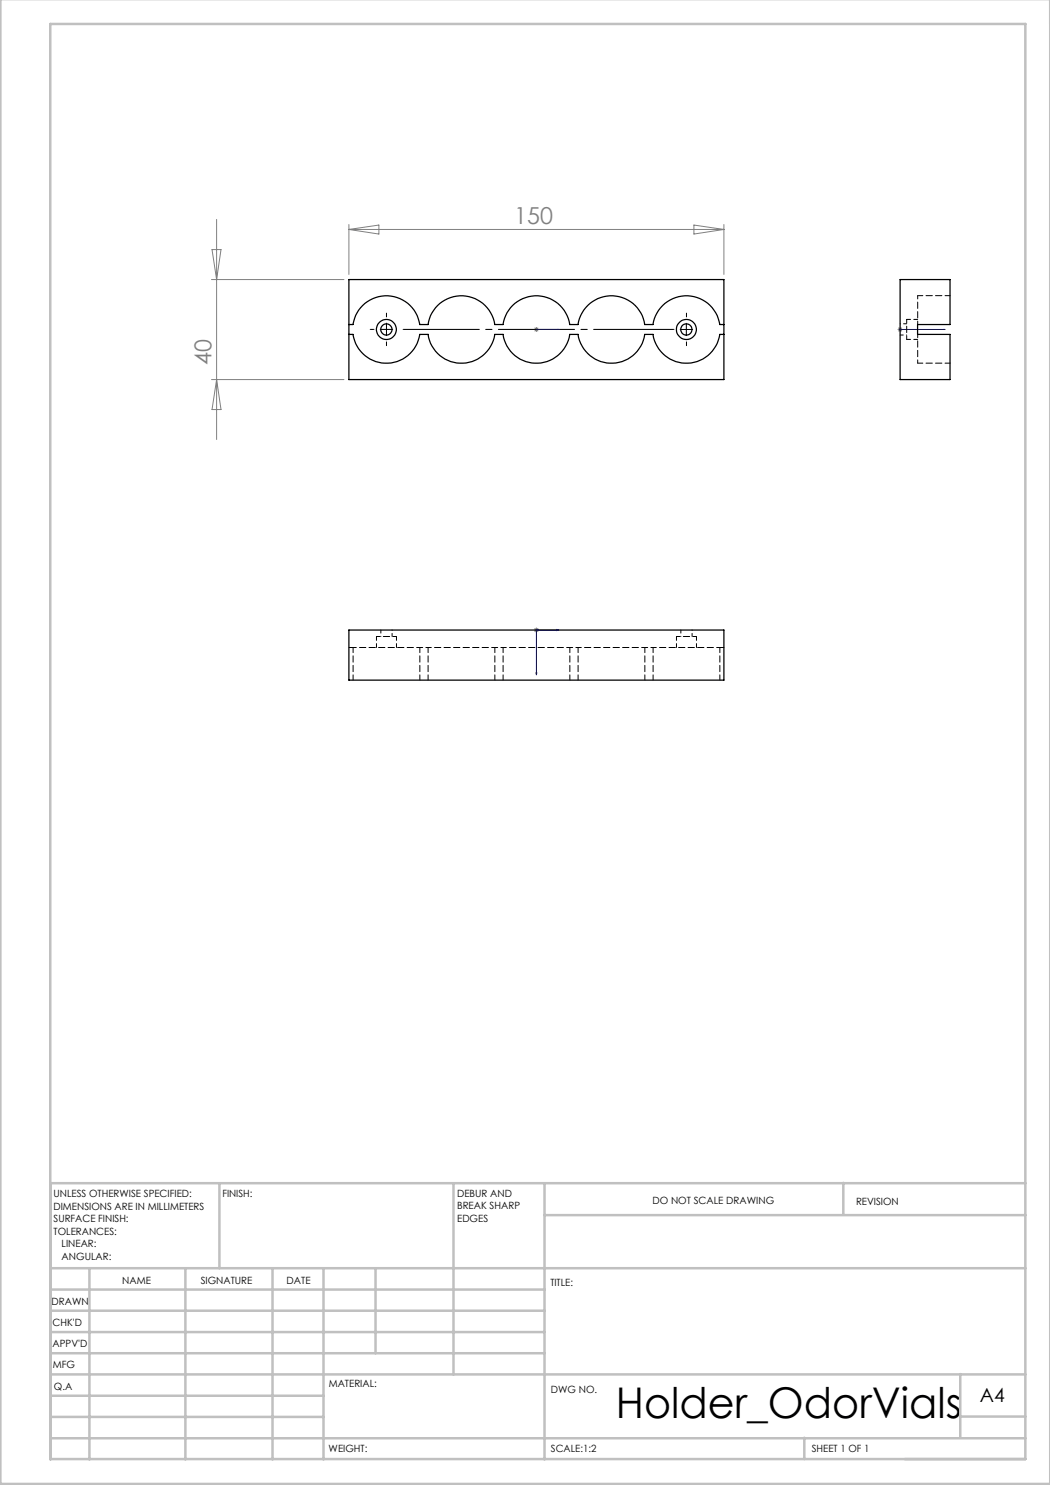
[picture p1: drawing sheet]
<svg xmlns="http://www.w3.org/2000/svg" width="210mm" height="297mm" viewBox="0 0 210 297" stroke-linecap="round" stroke-linejoin="round" font-family="sans-serif">
<path d="M107.2 65.9h.2zM107.3 65.9h.1M107.3 65.9h4.5M111.8 65.9h-.5h.5M179.9 65.9h.2zM180 65.9h.1M180 65.9h9M189 65.9h-.4h.4M107.2 134.6h.2l-.1 .4zM111.3 125.9l.5 .1-.5 .1zM111.8 126h-4.5v9" fill="none" stroke="#00f" stroke-width=".2"/>
<g fill="none" stroke="#808080" stroke-width=".2">
<path d="M42.3 55.9h26.5M42.4 49.9h1.8l-.9 6zM43.3 43.9v44M69.8 44.9v10M69.8 45.9h75M69.8 45.9l6-.9v1.8zM138.8 45l6 .9-6 .9zM144.8 44.9v10M42.3 75.9h26.5M43.3 75.9l.9 6h-1.8zM106.8 65.9h1M106.9 65.5l.7 .7"/>
<path d="M107.3 65.4v1M107.6 65.5l-.7 .7M179.5 65.9h1M179.7 65.5l.7 .7M180 65.4v1M180.4 65.5l-.7 .7M106.8 126h1M106.9 125.7l.7 .7M107.3 125.5v1M107.6 125.7l-.7 .7"/>
</g>
<path d="M74.8 65.9h-.8M77.3 65.9v1.2M77.3 65.9h1.2M77.3 65.9v-1.3M77.3 65.9h-1.3M77.3 68.4v.7M77.3 63.4v-.8M134.8 65.9h-.8M137.3 63.4v-.8M137.3 68.4v.7" fill="none" stroke="#000" stroke-width=".2" stroke-dasharray="15.2 1.3 1.3 1.3"/>
<path d="M134.8 65.9h-55" fill="none" stroke="#000" stroke-width=".2" stroke-dasharray="15.2 1.3 1.3 1.3" stroke-dashoffset="-.8"/>
<path d="M136 65.9h2.5M137.3 64.7v2.4" fill="none" stroke="#000" stroke-width=".2"/>
<g fill="none" stroke="#c0c0c0" stroke-width=".5">
<path d="M.1 -.1v296.9h209.9v-296.9M10.1 4.8h195v287h-195zM43.9 236.6v17M90.7 236.6v38.3M108.9 236.6v55.3M168.7 236.6v6.3M205.1 236.6h-195v55.3M10.1 253.6h195M10.1 257.9h98.8M17.9 253.6v38.3M37.1 253.6v38.3M54.5 253.6v38.3"/>
<path d="M64.7 253.6v38.3M75.1 253.6v17M108.9 243h96.2M10.1 270.6h98.8M10.1 266.4h98.8M10.1 262.1h98.8M10.1 279.1h54.6M10.1 274.9h195M192.1 274.8v12.7M10.1 287.7h195M10.1 283.4h54.6M160.9 287.5v4.3"/>
<path d="M192.1 283.3h13"/>
</g>
<g fill="#00f">
<path d="M111.3 65.9h.5zM107.2 65.9h.2z"/>
<path d="M179.9 65.9h.2zM188.6 65.9h.4zM111.3 125.9v.2l.5-.1zM107.2 134.6l.1 .4 .1-.4z"/>
</g>
<g fill="none" stroke="#000" stroke-width=".25">
<path d="M69.8 55.9h75v20h-75zM180 55.9h10v9h-6.5v2h6.5v9h-10zM69.8 66.9h.8a6.8 6.8 0 0 0 6.7 5.7 6.8 6.8 0 0 0 6.7-5.7h1.6a6.7 6.7 0 0 0 6.7 5.7 6.7 6.7 0 0 0 6.7-5.7h1.6a6.7 6.7 0 0 0 6.7 5.7 6.7 6.7 0 0 0 6.6-5.7h1.7a6.7 6.7 0 0 0 6.7 5.7 6.7 6.7 0 0 0 6.6-5.7h1.7a6.8 6.8 0 0 0 6.7 5.7 6.8 6.8 0 0 0 6.7-5.7h.8M69.8 64.9h.8a6.8 6.8 0 0 1 6.7-5.7 6.8 6.8 0 0 1 6.7 5.7h1.6a6.7 6.7 0 0 1 6.7-5.8 6.7 6.7 0 0 1 6.7 5.8h1.6a6.7 6.7 0 0 1 6.7-5.8 6.7 6.7 0 0 1 6.6 5.8h1.7a6.7 6.7 0 0 1 6.7-5.8 6.7 6.7 0 0 1 6.6 5.8h1.7a6.8 6.8 0 0 1 6.7-5.7 6.8 6.8 0 0 1 6.7 5.7h.8M69.8 126h75v10h-75z"/>
<circle cx="77.3" cy="65.9" r="2"/>
<circle cx="77.3" cy="65.9" r="1.12"/>
<circle cx="137.3" cy="65.9" r="1.13"/>
<circle cx="137.3" cy="65.9" r="2"/>
</g>
<path d="M183.5 59.1v5.8M183.5 66.9v5.7M84 129.5h-13.4M99 129.5h-13.4M114 129.5h-13.4M129 129.5h-13.4M144 129.5h-13.4" fill="none" stroke="#000" stroke-width=".2" stroke-dasharray="1.3 .6" stroke-dashoffset=".6"/>
<path d="M181.3 63.9v4M181.3 67.9h2.2M183.5 63.9h-2.2M75.3 127.3v2.2M79.3 127.3h-4M79.3 129.5v-2.2M135.3 127.3v2.2M139.3 127.3h-4M139.3 129.5v-2.2" fill="none" stroke="#000" stroke-width=".2" stroke-dasharray="1.3 .6" stroke-dashoffset=".5"/>
<path d="M190 59.1h-6.5M183.5 72.6h6.5M70.6 136v-6.5M84 129.5v6.5M85.6 136v-6.5M99 129.5v6.5M100.6 136v-6.5M114 129.5v6.5M115.6 136v-6.5M129 129.5v6.5M130.6 136v-6.5M144 129.5v6.5" fill="none" stroke="#000" stroke-width=".2" stroke-dasharray="1.3 .6" stroke-dashoffset=".2"/>
<path d="M180 67h1.3M181.3 64.8h-1.3M76.2 126v1.3M78.4 127.3v-1.3M136.2 126v1.3M138.4 127.3v-1.3" fill="none" stroke="#000" stroke-width=".2" stroke-dasharray="1.3 .6" stroke-dashoffset=".7"/>
<path d="M85.6 129.5h-1.6M100.6 129.5h-1.6M115.6 129.5h-1.6M130.6 129.5h-1.6" fill="none" stroke="#000" stroke-width=".2" stroke-dasharray="1.3 .6" stroke-dashoffset=".8"/>
<path d="M70.6 129.5h-.8M144.8 129.5h-.8" fill="none" stroke="#000" stroke-width=".2" stroke-dasharray="1.3 .6" stroke-dashoffset=".4"/>
<text font-size="8.5" x="123.2" y="283.5">Holder_OdorVials</text>
<g font-size="4.7" fill="#808080">
<text x="102.8" y="44.9">150</text>
<text x="42.3" y="73.1" transform="rotate(-90 42.3 73.1)">40</text>
</g>
<text font-size="3.9" x="196" y="280.4">A4</text>
<g font-size="2">
<text x="10.7" y="239.5">UNLESS OTHERWISE SPECIFIED:</text>
<text x="44.5" y="239.5">FINISH:</text>
<text x="91.4" y="239.4">DEBUR AND</text>
<text x="10.7" y="242">DIMENSIONS ARE IN MILLIMETERS</text>
<text x="10.7" y="244.5">SURFACE FINISH:</text>
<text x="91.4" y="241.9">BREAK SHARP</text>
<text x="91.4" y="244.4">EDGES</text>
<text x="130.5" y="240.8">DO NOT SCALE DRAWING</text>
<text x="171.2" y="241">REVISION</text>
<text x="10.7" y="247">TOLERANCES:</text>
<text x="12.3" y="249.5">LINEAR:</text>
<text x="12.3" y="252">ANGULAR:</text>
<text x="24.4" y="256.9">NAME</text>
<text x="40.1" y="256.8">SIGNATURE</text>
<text x="57.3" y="256.8">DATE</text>
<text x="110.1" y="257.1">TITLE:</text>
<text x="10.3" y="260.9">DRAWN</text>
<text x="10.5" y="269.3">APPV'D</text>
<text x="10.5" y="265.2">CHK'D</text>
<text x="10.6" y="273.6">MFG</text>
<text x="10.8" y="278">Q.A</text>
<text x="65.8" y="277.4">MATERIAL:</text>
<text x="110.2" y="278.5">DWG NO.</text>
<text x="65.7" y="290.4">WEIGHT:</text>
<text x="110.2" y="290.5">SCALE:1:2</text>
<text x="162.4" y="290.4">SHEET 1 OF 1</text>
</g>
</svg>
